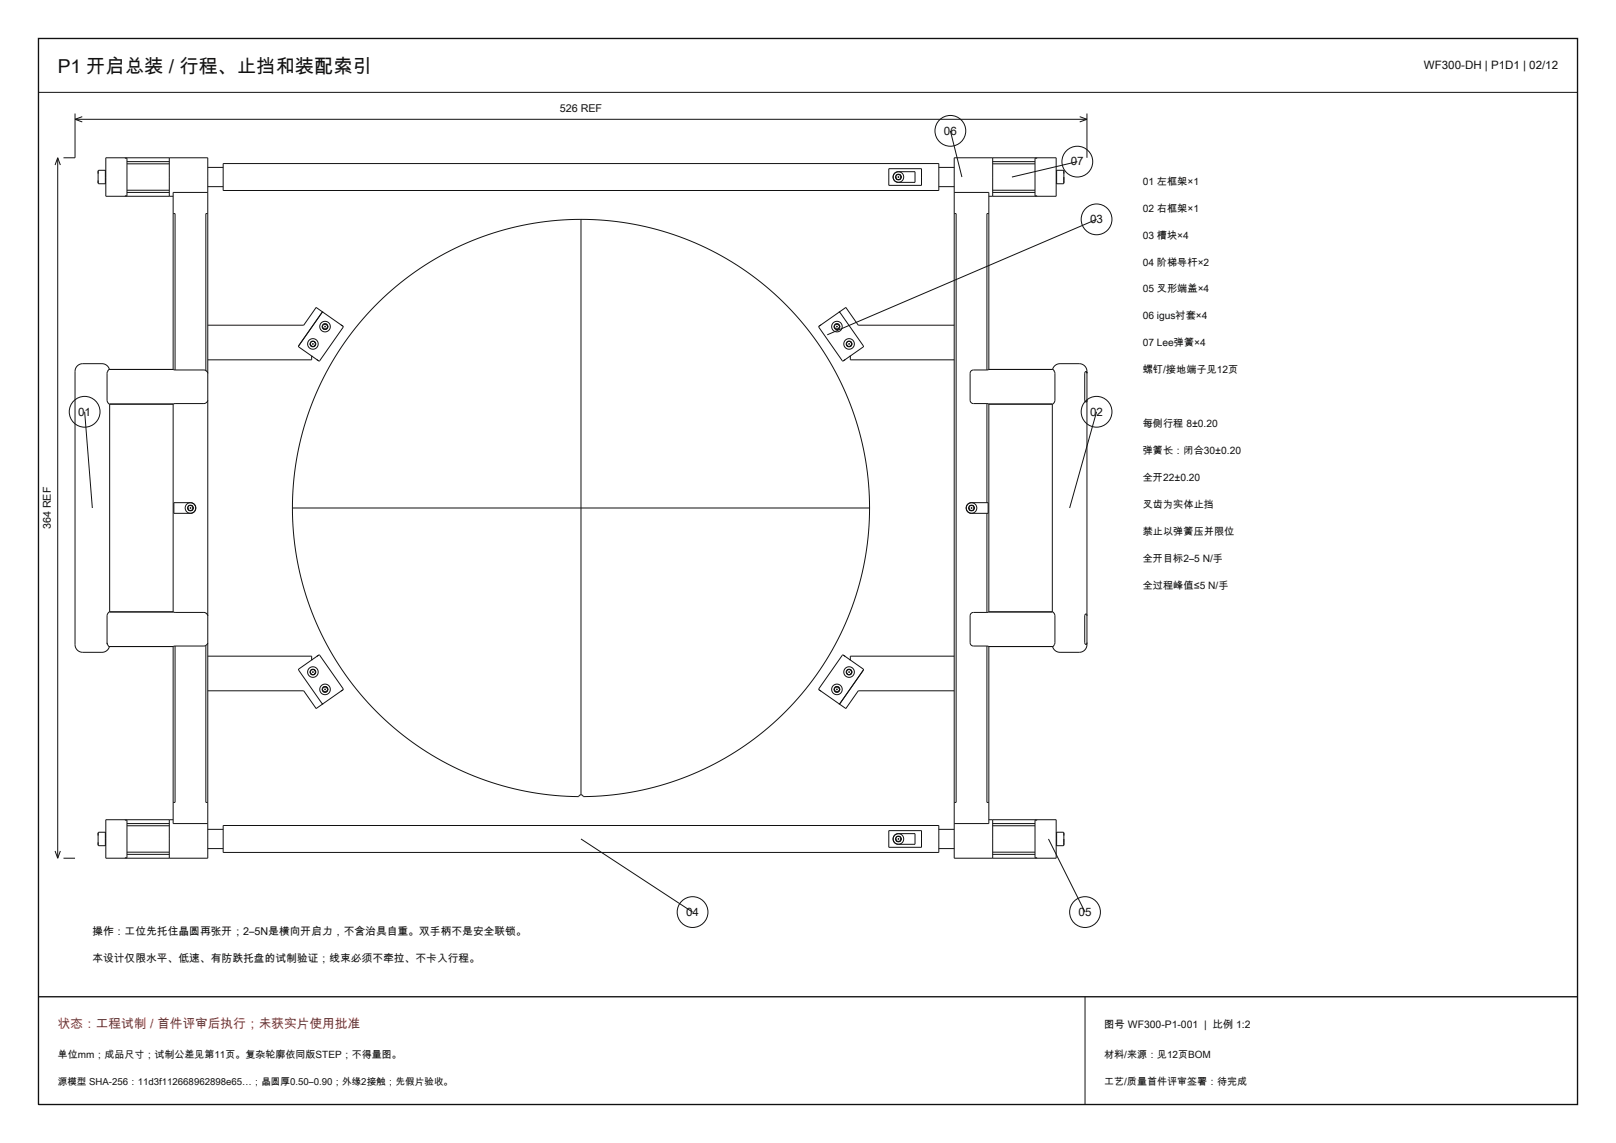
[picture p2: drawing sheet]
<svg xmlns="http://www.w3.org/2000/svg" width="420mm" height="297mm" viewBox="0 0 420 297" stroke-linecap="round" stroke-linejoin="round" font-family="sans-serif">
<path d="M10 10h400v277h-400zM10 259h400" fill="none" stroke="#111" stroke-width=".35"/>
<g fill="none" stroke="#111" stroke-width=".26">
<path d="M10 24h400M19.5 29.5v11.5h-3M19.5 31h263M19.5 31l1.9 .7M21.4 30.3l-1.9 .7M247 34l3 12M280.6 30.3l1.9 .7M282.5 29.5v11.5M282.5 31l-1.9 .7M15 41v182M15 41l-.7 1.9M15 41l.7 1.9"/>
<path d="M25.5 44.4v3.1M25.5 44.4v.7M25.5 46.9v.6M25.5 47.5l.2 .3h1.7M27.4 44.2v3.6M27.4 44.2h-1.7l-.2 .2M27.4 44.2l.1 .2M27.5 47.6l-.1 .2M32.5 41l.5 .1v9.8l-.5 .1M33 50h11M33 42h11M33 49.4h11"/>
<path d="M33 42.6h11M44 41v10M45 55.5h.5v40.6M54 50v-9h-26.5v10h17.5M54 50v164M54 50h-9v46M54 55.5h-.5v40.8M54 48.5h4M54 43.5h4M58 42.5h186v7h-186zM151 57a75 75 0 0 1 75 75M151 57a75 75 0 0 0-75 75"/>
<path d="M151 57v149.5M231 43.8h8.5v4.4h-8.5zM232.6 45l.9-.4h4.3v2.8h-4.3a1.38 1.38 0 0 1-1.3-.9 1.38 1.38 0 0 1 .4-1.5zM244 48.5h4M244 43.5h4M248 50v-9h26.5v10h-17.5M248 55.5h.5v153h-.5M248 50h9v46M248 50v164M257 55.5h-.5v40.6M258 41v10M258 50h11"/>
<path d="M258 42h11M258 49.4h11M258 42.6h11M269.5 41l-.5 .1v9.8l.5 .1M274.5 47.6l.1 .2M274.6 44.2v3.6M274.6 44.2h1.7l.2 .2M274.6 44.2l-.1 .2M276.5 44.4v.7M276.5 44.4v3.1M276.5 46v1.5M276.5 47.5l-.2 .3h-1.7"/>
<path d="M280 42l-17 4M285 57l-70 30M28 96.5l-.2 7.5 .6 1h16.6M28 96.4v.1M28.4 96a2 2 0 0 0-1.9-1.5h-5a2 2 0 0 0-2 2v71a2 2 0 0 0 2 2h5a2 2 0 0 0 1.9-1.5M45 96l.5 .1M45 96h-16.6l-.4 .5M45.5 96.1h7.5l.5 .2M53.5 96.3l.5 .6M53.5 96.3l.1 .1M53.8 96.5v.1M81 92.5v1h-27"/>
<path d="M84 81.1l-.3 .1-6.1 8.8 5.4 3.8 6.2-8.9-7-5-3.3 4.6h-24.9M218 81.1l.3 .1 6.1 8.8-5.4 3.8-6.2-8.9 7-5 3.3 4.6h24.9M221 92.5v1h27M256.5 96.1h-3.5a.87 .87 0 0 0-.9 .9v7a.87 .87 0 0 0 .9 .9h3.5M257 96l-.5 .1M257 96h16.6l.4 .5M273.6 96a2 2 0 0 1 1.9-1.5h5a2 2 0 0 1 2 2v71a2 2 0 0 1-2 2h-5a2 2 0 0 1-1.9-1.5M274 96.4v.1M274 96.5l.2 7.5-.6 1h-16.6M281.9 97v7l.2 .4h.3M281.9 97h.1M282.1 96.6h.1"/>
<path d="M282.2 96.5v.1M282.3 96.5h.1M282.4 96.6h.1M282.4 96.6h-.2l-.3 .4M282.4 96.6l.1 .4zM22 107l2 25M28.5 105v54M45 105v54M54 104l-.2 .5-.7 .4-8.1 .1M256.5 104.9l.5 .1M256.5 104.9v25.7M257 105v54"/>
<path d="M273.5 105v54M282.5 104l-.1 .4zM285 107l-7 25M45.2 130.6h4.3a1.38 1.38 0 0 1 1.4 1.4 1.38 1.38 0 0 1-1.4 1.4h-4.3zM76 132a74.8 74.8 0 0 0 74.4 74.9l.6-.4M76 132h150M226 132a74.8 74.8 0 0 1-74.4 74.9l-.6-.4M251.6 131l.9-.4h4.3v2.8h-4.3a1.38 1.38 0 0 1-1.3-.9 1.38 1.38 0 0 1 .4-1.5zM256.5 133.4v25.7M45 159l8.1 .1 .6 .4 .3 .4M45 159h-16.6l-.6 1v7.1l.6 .9M53.5 159.3l.1 .1"/>
<path d="M53.8 159.5v.1M256.5 159.1h-3.5a.87 .87 0 0 0-.9 .9v7a.87 .87 0 0 0 .9 .9h3.5M257 159h16.6l.6 1v7.1l-.6 .9M257 159l-.5 .1M282 159.7h.1M282.1 159.6h.1M282.2 159.5v.1M282.3 159.5h.1M282.4 159.6h.1M282.4 159.6h-.2l-.3 .4v7l.2 .4h.3M282.4 159.6l.1 .3M282.4 159.6l.1 .1"/>
<path d="M28.4 168h16.6M45 168v46h9M45.5 167.9l-.5 .1M45.5 167.9v40.6h-.5M53.5 167.7l-.5 .2h-7.5M53.5 167.7v40.8h.5M54 167l-.5 .7M54 179.5h24.9l3.3 4.6 7-5-6.2-8.9-5.4 3.8 6.1 8.8 .3 .1M54 170.5h27v1M248 179.5h-24.9l-3.3 4.6-7-5 6.2-8.9 5.4 3.8-6.1 8.8-.3 .1M248 170.5h-27v1M256.5 167.9l.5 .1"/>
<path d="M256.5 167.9v40.6h.5M257 168h.1M257 168v46h-9M257 168h16.6M282.5 167.3l-.1 .1M282.5 167.1l-.1 .3M25.5 216.5v3.1M25.5 216.5v.6M25.5 218.9v.7M25.5 219.6l.2 .1h1.7M27.4 216.3v3.4M27.4 216.3h-1.7l-.2 .2"/>
<path d="M27.4 216.3l.1 .1M27.5 219.6l-.1 .1M32.5 213l.5 .1v9.8l-.5 .1M33 214h11M33 214.6h11M44 213v10M45 213h-17.5v10h26.5v-9M54 215.5h4M58 214.5h186v7h-186zM151 218l29 19M231 215.8h8.5v4.4h-8.5zM232.6 217l.9-.4h4.3v2.8h-4.3a1.39 1.39 0 0 1-1.3-.9 1.39 1.39 0 0 1 .4-1.5z"/>
<path d="M244 215.5h4M257 213h17.5v10h-26.5v-9M258 213v10M258 214h11M258 214.6h11M269.5 213l-.5 .1v9.8l.5 .1M272.5 218l9.5 19M274.5 219.6l.1 .1M274.6 216.3v3.4M274.6 216.3h1.7l.2 .2M274.6 216.3l-.1 .1M276.5 216.5v.6"/>
<path d="M276.5 216.5v3.1M276.5 218v1.6M276.5 219.6l-.2 .1h-1.7M14.3 221.1l.7 1.9M15.7 221.1l-.7 1.9M16.5 223h3M33 222h11M33 221.4h11M54 220.5h4M244 220.5h4M258 222h11M258 221.4h11"/>
<path d="M282 259v28"/>
<circle cx="247" cy="34" r="4"/>
<circle cx="233.5" cy="46" r=".1"/>
<circle cx="233.5" cy="46" r=".74"/>
<circle cx="233.5" cy="46" r="1.38"/>
<circle cx="280" cy="42" r="4"/>
<circle cx="285" cy="57" r="4"/>
<circle cx="81.3" cy="89.4" r=".74"/>
<circle cx="81.3" cy="89.4" r="1.37"/>
<circle cx="81.3" cy="89.4" r=".1"/>
<circle cx="84.5" cy="84.9" r=".74"/>
<circle cx="84.5" cy="84.9" r="1.38"/>
<circle cx="84.5" cy="84.9" r=".1"/>
<circle cx="217.5" cy="84.9" r=".74"/>
<circle cx="217.5" cy="84.9" r="1.38"/>
<circle cx="217.5" cy="84.9" r=".1"/>
<circle cx="220.7" cy="89.4" r=".74"/>
<circle cx="220.7" cy="89.4" r="1.38"/>
<circle cx="220.7" cy="89.4" r=".1"/>
<circle cx="22" cy="107" r="4"/>
<circle cx="285" cy="107" r="4"/>
<circle cx="49.5" cy="132" r=".74"/>
<circle cx="49.5" cy="132" r="1.38"/>
<circle cx="49.5" cy="132" r=".1"/>
<circle cx="252.5" cy="132" r=".74"/>
<circle cx="252.5" cy="132" r="1.38"/>
<circle cx="252.5" cy="132" r=".1"/>
<circle cx="81.3" cy="174.6" r=".74"/>
<circle cx="81.3" cy="174.6" r=".1"/>
<circle cx="81.3" cy="174.6" r="1.37"/>
<circle cx="84.5" cy="179.1" r=".74"/>
<circle cx="84.5" cy="179.1" r=".1"/>
<circle cx="84.5" cy="179.1" r="1.38"/>
<circle cx="217.5" cy="179.1" r=".74"/>
<circle cx="217.5" cy="179.1" r="1.38"/>
<circle cx="217.5" cy="179.1" r=".1"/>
<circle cx="220.7" cy="174.6" r=".74"/>
<circle cx="220.7" cy="174.6" r="1.38"/>
<circle cx="220.7" cy="174.6" r=".1"/>
<circle cx="233.5" cy="218" r="1.38"/>
<circle cx="233.5" cy="218" r=".74"/>
<circle cx="233.5" cy="218" r=".1"/>
<circle cx="180" cy="237" r="4"/>
<circle cx="282" cy="237" r="4"/>
</g>
<text font-size="5" fill="#111" x="15" y="19">P1 开启总装 / 行程、止挡和装配索引</text>
<text font-size="3.3" fill="#a22" x="15" y="267">状态：工程试制 / 首件评审后执行；未获实片使用批准</text>
<g font-size="3" fill="#111">
<text x="370.1" y="18">WF300-DH | P1D1 | 02/12</text>
<text x="245.3" y="35">06</text>
<text x="278.3" y="43">07</text>
<text x="283.3" y="58">03</text>
<text x="20.3" y="108">01</text>
<text x="283.3" y="108">02</text>
<text x="178.3" y="238">04</text>
<text x="280.3" y="238">05</text>
</g>
<g font-size="2.8" fill="#111">
<text x="145.5" y="29.2">526 REF</text>
<text x="13.2" y="137.5" transform="rotate(-90 13.2 137.5)">364 REF</text>
<text x="24" y="243">操作：工位先托住晶圆再张开；2–5N是横向开启力，不含治具自重。双手柄不是安全联锁。</text>
<text x="24" y="250">本设计仅限水平、低速、有防跌托盘的试制验证；线束必须不牵拉、不卡入行程。</text>
</g>
<text font-size="2.7" fill="#111" x="287" y="267">图号 WF300-P1-001 | 比例 1:2</text>
<g font-size="2.6" fill="#111">
<text x="297" y="48">01 左框架×1</text>
<text x="297" y="55">02 右框架×1</text>
<text x="297" y="62">03 槽块×4</text>
<text x="297" y="69">04 阶梯导杆×2</text>
<text x="297" y="76">05 叉形端盖×4</text>
<text x="297" y="83">06 igus衬套×4</text>
<text x="297" y="90">07 Lee弹簧×4</text>
<text x="297" y="97">螺钉/接地端子见12页</text>
<text x="297" y="111">每侧行程 8±0.20</text>
<text x="297" y="118">弹簧长：闭合30±0.20</text>
<text x="297" y="125">全开22±0.20</text>
<text x="297" y="132">叉齿为实体止挡</text>
<text x="297" y="139">禁止以弹簧压并限位</text>
<text x="297" y="146">全开目标2–5 N/手</text>
<text x="297" y="153">全过程峰值≤5 N/手</text>
<text x="15" y="275">单位mm；成品尺寸；试制公差见第11页。复杂轮廓依同版STEP；不得量图。</text>
<text x="287" y="275">材料/来源：见12页BOM</text>
<text x="287" y="282">工艺/质量首件评审签署：待完成</text>
</g>
<text font-size="2.5" fill="#111" x="15" y="282">源模型 SHA-256：11d3f112668962898e65…；晶圆厚0.50–0.90；外缘2接触；先假片验收。</text>
</svg>
